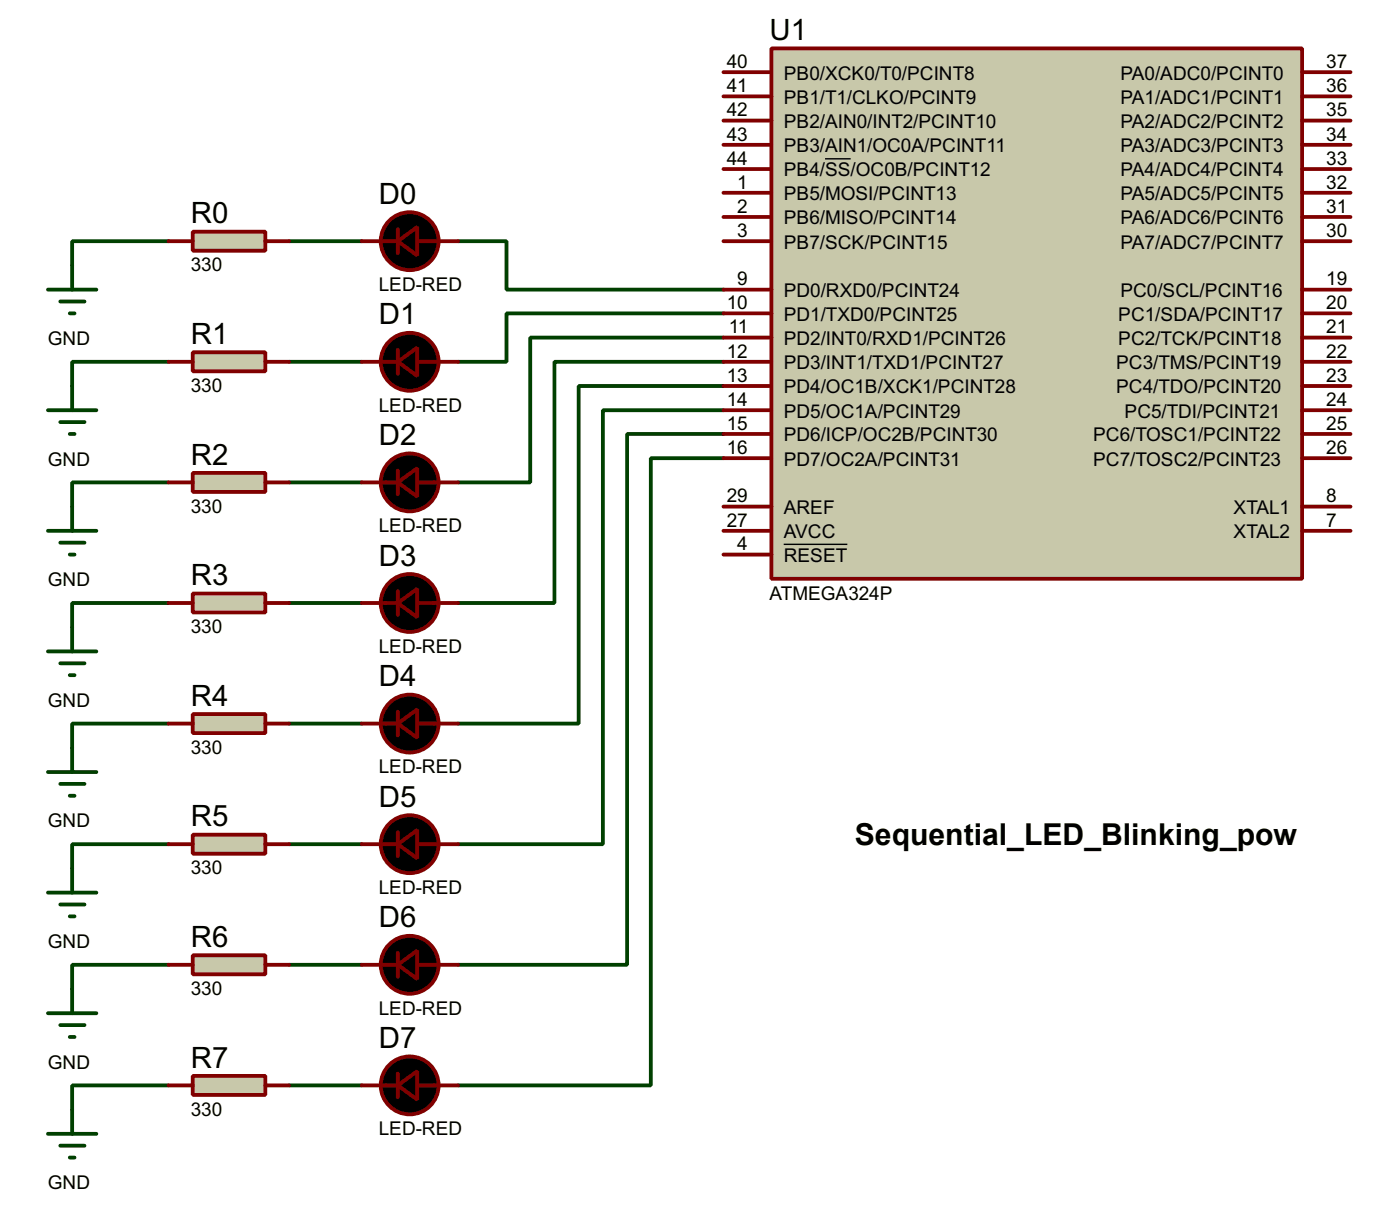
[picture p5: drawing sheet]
<svg xmlns="http://www.w3.org/2000/svg" width="147mm" height="127mm" viewBox="0 0 147 127" stroke-linecap="round" stroke-linejoin="round" font-family="sans-serif">
<g fill="none" stroke="#004000" stroke-width=".4">
<path d="M17.8 25.4h-10.2v2.6M17.8 38.1h-10.2v2.6M30.5 25.4h7.6M30.5 38.1h7.6M48.3 25.4h5.1v5.1h22.8M76.2 33h-22.8v5.1h-5.1M76.2 35.6h-20.3v15.2h-7.6M76.2 38.1h-17.8v25.4h-10.1M17.8 50.8h-10.2v2.6M30.5 50.8h7.6M76.2 40.7h-15.2v35.5h-12.7M76.2 43.2h-12.7v45.7h-15.2"/>
<path d="M76.2 45.7h-10.1v55.9h-17.8M76.2 48.3h-7.6v66h-20.3M17.8 63.5h-10.2v2.6M17.8 76.2h-10.2v2.6M30.5 63.5h7.6M30.5 76.2h7.6M17.8 88.9h-10.2v2.6M30.5 88.9h7.6M17.8 101.6h-10.2v2.6M17.8 114.3h-10.2v2.6M30.5 101.6h7.6M30.5 114.3h7.6"/>
</g>
<path d="M81.3 5.1h55.9v55.9h-55.9z" fill="#c8c8aa" stroke="#800000" stroke-width=".4"/>
<g fill="none" stroke="#800000" stroke-width=".4">
<path d="M76.2 17.8h5.1M76.2 15.3h5.1M76.2 12.7h5.1M76.2 10.2h5.1M76.2 7.6h5.1M137.2 17.8h5.1M137.2 15.3h5.1M137.2 12.7h5.1M137.2 10.2h5.1M137.2 7.6h5.1M38.1 25.4h3.8M41.9 24.2v2.5"/>
<path d="M44 25.4h4.3M76.2 38.1h5.1M76.2 35.6h5.1M76.2 33h5.1M76.2 30.5h5.1M76.2 22.9h5.1M76.2 20.3h5.1M76.2 25.4h5.1M137.2 38.1h5.1M137.2 35.6h5.1M137.2 33h5.1M137.2 30.5h5.1"/>
<path d="M137.2 22.9h5.1M137.2 20.3h5.1M137.2 25.4h5.1M76.2 45.7h5.1M76.2 43.2h5.1M76.2 40.7h5.1M76.2 55.9h5.1M76.2 53.4h5.1M76.2 48.3h5.1M76.2 58.4h5.1M137.2 45.7h5.1M137.2 43.2h5.1"/>
<path d="M137.2 40.7h5.1M137.2 55.9h5.1M137.2 53.4h5.1M137.2 48.3h5.1"/>
</g>
<path d="M86.9 16.7h2.7M82.5 57.3h6.8" fill="none" stroke="#000" stroke-width=".15"/>
<g fill="#000" stroke="#800000" stroke-width=".4">
<path d="M41.9 25.4l2.1-1.5v3z"/>
<circle cx="43.1" cy="25.4" r="3.1"/>
</g>
<path d="M20.3 24.4h7.7v2h-7.7z" fill="#c8c8aa" stroke="#800000" stroke-width=".4"/>
<path d="M17.8 25.4h2.5M28 25.4h2.5M38.1 38.1h3.8M41.9 36.9v2.5M44 38.1h4.3" fill="none" stroke="#800000" stroke-width=".4"/>
<path d="M5.1 30.5h5.1M6.4 31.8h2.5M7.4 33h.5M7.6 28v2.5" fill="none" stroke="#004000" stroke-width=".4"/>
<g fill="#000" stroke="#800000" stroke-width=".4">
<path d="M41.9 38.1l2.1-1.5v3z"/>
<circle cx="43.1" cy="38.1" r="3.1"/>
</g>
<path d="M20.3 37.1h7.7v2h-7.7z" fill="#c8c8aa" stroke="#800000" stroke-width=".4"/>
<path d="M17.8 38.1h2.5M28 38.1h2.5M38.1 50.8h3.8M41.9 49.6v2.5M44 50.8h4.3" fill="none" stroke="#800000" stroke-width=".4"/>
<path d="M5.1 43.2h5.1M6.4 44.5h2.5M7.4 45.7h.5M7.6 40.7v2.5" fill="none" stroke="#004000" stroke-width=".4"/>
<g fill="#000" stroke="#800000" stroke-width=".4">
<path d="M41.9 50.8l2.1-1.5v3z"/>
<circle cx="43.1" cy="50.8" r="3.1"/>
</g>
<path d="M20.3 49.8h7.7v2h-7.7z" fill="#c8c8aa" stroke="#800000" stroke-width=".4"/>
<path d="M17.8 50.8h2.5M28 50.8h2.5M38.1 63.5h3.8M41.9 62.3v2.5M44 63.5h4.3" fill="none" stroke="#800000" stroke-width=".4"/>
<path d="M5.1 55.9h5.1M6.4 57.2h2.5M7.4 58.4h.5M7.6 53.4v2.5" fill="none" stroke="#004000" stroke-width=".4"/>
<g fill="#000" stroke="#800000" stroke-width=".4">
<path d="M41.9 63.5l2.1-1.5v3z"/>
<circle cx="43.1" cy="63.5" r="3.1"/>
</g>
<path d="M20.3 62.5h7.7v2h-7.7z" fill="#c8c8aa" stroke="#800000" stroke-width=".4"/>
<path d="M17.8 63.5h2.5M28 63.5h2.5M38.1 76.2h3.8M41.9 75v2.5M44 76.2h4.3" fill="none" stroke="#800000" stroke-width=".4"/>
<path d="M5.1 68.6h5.1M6.4 69.9h2.5M7.4 71.1h.5M7.6 66.1v2.5" fill="none" stroke="#004000" stroke-width=".4"/>
<g fill="#000" stroke="#800000" stroke-width=".4">
<path d="M41.9 76.2l2.1-1.5v3z"/>
<circle cx="43.1" cy="76.2" r="3.1"/>
</g>
<path d="M20.3 75.2h7.7v2h-7.7z" fill="#c8c8aa" stroke="#800000" stroke-width=".4"/>
<path d="M17.8 76.2h2.5M28 76.2h2.5M38.1 88.9h3.8M41.9 87.7v2.5M44 88.9h4.3" fill="none" stroke="#800000" stroke-width=".4"/>
<path d="M7.6 78.8v2.5M5.1 81.3h5.1M6.4 82.6h2.5M7.4 83.8h.5" fill="none" stroke="#004000" stroke-width=".4"/>
<g fill="#000" stroke="#800000" stroke-width=".4">
<path d="M41.9 88.9l2.1-1.5v3z"/>
<circle cx="43.1" cy="88.9" r="3.1"/>
</g>
<path d="M20.3 87.9h7.7v2h-7.7z" fill="#c8c8aa" stroke="#800000" stroke-width=".4"/>
<path d="M17.8 88.9h2.5M28 88.9h2.5M38.1 101.6h3.8M41.9 100.4v2.5M44 101.6h4.3" fill="none" stroke="#800000" stroke-width=".4"/>
<path d="M5.1 94h5.1M6.4 95.3h2.5M7.4 96.5h.5M7.6 91.5v2.5" fill="none" stroke="#004000" stroke-width=".4"/>
<g fill="#000" stroke="#800000" stroke-width=".4">
<path d="M41.9 101.6l2.1-1.5v3z"/>
<circle cx="43.1" cy="101.6" r="3.1"/>
</g>
<path d="M20.3 100.6h7.7v2h-7.7z" fill="#c8c8aa" stroke="#800000" stroke-width=".4"/>
<path d="M17.8 101.6h2.5M28 101.6h2.5M38.1 114.3h3.8M41.9 113.1v2.5M44 114.3h4.3" fill="none" stroke="#800000" stroke-width=".4"/>
<path d="M5.1 106.7h5.1M6.4 108h2.5M7.4 109.2h.5M7.6 104.2v2.5" fill="none" stroke="#004000" stroke-width=".4"/>
<g fill="#000" stroke="#800000" stroke-width=".4">
<path d="M41.9 114.3l2.1-1.5v3z"/>
<circle cx="43.1" cy="114.3" r="3.1"/>
</g>
<path d="M20.3 113.3h7.7v2h-7.7z" fill="#c8c8aa" stroke="#800000" stroke-width=".4"/>
<path d="M17.8 114.3h2.5M28 114.3h2.5" fill="none" stroke="#800000" stroke-width=".4"/>
<path d="M5.1 119.4h5.1M7.6 116.9v2.5M6.4 120.7h2.5M7.4 121.9h.5" fill="none" stroke="#004000" stroke-width=".4"/>
<text font-size="3.2" x="90" y="89">Sequential_LED_Blinking_pow</text>
<g font-size="3.1">
<text x="81.1" y="4.2">U1</text>
<text x="20.1" y="23.5">R0</text>
<text x="39.9" y="21.5">D0</text>
<text x="39.9" y="34.2">D1</text>
<text x="20.1" y="36.2">R1</text>
<text x="39.9" y="46.9">D2</text>
<text x="20.1" y="48.9">R2</text>
<text x="39.9" y="59.6">D3</text>
<text x="20.1" y="61.6">R3</text>
<text x="20.1" y="74.3">R4</text>
<text x="39.9" y="72.3">D4</text>
<text x="20.1" y="87">R5</text>
<text x="39.9" y="85">D5</text>
<text x="20.1" y="99.7">R6</text>
<text x="39.9" y="97.7">D6</text>
<text x="20.1" y="112.4">R7</text>
<text x="39.9" y="110.4">D7</text>
</g>
<g font-size="2">
<text x="76.5" y="9.7">41</text>
<text x="76.5" y="7.2">40</text>
<text x="82.5" y="10.9">PB1/T1/CLKO/PCINT9</text>
<text x="82.5" y="8.4">PB0/XCK0/T0/PCINT8</text>
<text x="118" y="10.9">PA1/ADC1/PCINT1</text>
<text x="118" y="8.4">PA0/ADC0/PCINT0</text>
<text x="139.7" y="9.7">36</text>
<text x="139.7" y="7.2">37</text>
<text x="76.5" y="14.8">43</text>
<text x="76.5" y="12.3">42</text>
<text x="76.5" y="17.4">44</text>
<text x="82.5" y="16">PB3/AIN1/OC0A/PCINT11</text>
<text x="82.5" y="13.5">PB2/AIN0/INT2/PCINT10</text>
<text x="118" y="16">PA3/ADC3/PCINT3</text>
<text x="118" y="13.5">PA2/ADC2/PCINT2</text>
<text x="139.7" y="17.4">33</text>
<text x="139.7" y="14.8">34</text>
<text x="139.7" y="12.3">35</text>
<text x="77.6" y="22.4">2</text>
<text x="77.6" y="19.9">1</text>
<text x="82.5" y="23.6">PB6/MISO/PCINT14</text>
<text x="82.5" y="21.1">PB5/MOSI/PCINT13</text>
<text x="82.5" y="18.6">PB4/SS/OC0B/PCINT12</text>
<text x="118" y="23.6">PA6/ADC6/PCINT6</text>
<text x="118" y="21.1">PA5/ADC5/PCINT5</text>
<text x="118" y="18.6">PA4/ADC4/PCINT4</text>
<text x="139.7" y="22.4">31</text>
<text x="139.7" y="19.9">32</text>
<text x="20.1" y="28.6">330</text>
<text x="77.6" y="25">3</text>
<text x="82.5" y="26.2">PB7/SCK/PCINT15</text>
<text x="118" y="26.2">PA7/ADC7/PCINT7</text>
<text x="139.7" y="25">30</text>
<text x="39.9" y="30.6">LED-RED</text>
<text x="76.5" y="32.6">10</text>
<text x="76.8" y="35.1">11</text>
<text x="77.6" y="30.1">9</text>
<text x="82.5" y="33.8">PD1/TXD0/PCINT25</text>
<text x="82.5" y="31.3">PD0/RXD0/PCINT24</text>
<text x="117.8" y="33.8">PC1/SDA/PCINT17</text>
<text x="118" y="31.3">PC0/SCL/PCINT16</text>
<text x="139.7" y="35.1">21</text>
<text x="139.7" y="32.6">20</text>
<text x="139.7" y="30.1">19</text>
<text x="5.1" y="36.3">GND</text>
<text x="20.1" y="41.3">330</text>
<text x="76.5" y="40.2">13</text>
<text x="76.5" y="37.7">12</text>
<text x="82.5" y="41.4">PD4/OC1B/XCK1/PCINT28</text>
<text x="82.5" y="38.9">PD3/INT1/TXD1/PCINT27</text>
<text x="82.5" y="36.3">PD2/INT0/RXD1/PCINT26</text>
<text x="117.6" y="41.4">PC4/TDO/PCINT20</text>
<text x="117.6" y="38.9">PC3/TMS/PCINT19</text>
<text x="117.8" y="36.3">PC2/TCK/PCINT18</text>
<text x="139.7" y="40.2">23</text>
<text x="139.7" y="37.7">22</text>
<text x="39.9" y="43.3">LED-RED</text>
<text x="76.5" y="45.3">15</text>
<text x="76.5" y="42.8">14</text>
<text x="76.5" y="47.8">16</text>
<text x="82.5" y="46.5">PD6/ICP/OC2B/PCINT30</text>
<text x="82.5" y="44">PD5/OC1A/PCINT29</text>
<text x="115.1" y="46.5">PC6/TOSC1/PCINT22</text>
<text x="118.5" y="44">PC5/TDI/PCINT21</text>
<text x="139.7" y="45.3">25</text>
<text x="139.7" y="47.8">26</text>
<text x="139.7" y="42.8">24</text>
<text x="5.1" y="49">GND</text>
<text x="20.1" y="54">330</text>
<text x="76.5" y="52.9">29</text>
<text x="82.5" y="49">PD7/OC2A/PCINT31</text>
<text x="115.1" y="49">PC7/TOSC2/PCINT23</text>
<text x="139.7" y="52.9">8</text>
<text x="39.9" y="56">LED-RED</text>
<text x="76.5" y="55.5">27</text>
<text x="77.6" y="58">4</text>
<text x="82.5" y="56.7">AVCC</text>
<text x="82.5" y="54.1">AREF</text>
<text x="82.5" y="59.2">RESET</text>
<text x="129.9" y="54.1">XTAL1</text>
<text x="129.9" y="56.7">XTAL2</text>
<text x="139.7" y="55.5">7</text>
<text x="5.1" y="61.7">GND</text>
<text x="81.1" y="63.1">ATMEGA324P</text>
<text x="20.1" y="66.7">330</text>
<text x="39.9" y="68.7">LED-RED</text>
<text x="5.1" y="74.4">GND</text>
<text x="20.1" y="79.4">330</text>
<text x="39.9" y="81.4">LED-RED</text>
<text x="5.1" y="87.1">GND</text>
<text x="20.1" y="92.1">330</text>
<text x="39.9" y="94.1">LED-RED</text>
<text x="5.1" y="99.8">GND</text>
<text x="20.1" y="104.8">330</text>
<text x="39.9" y="106.8">LED-RED</text>
<text x="5.1" y="112.5">GND</text>
<text x="20.1" y="117.5">330</text>
<text x="39.9" y="119.5">LED-RED</text>
<text x="5.1" y="125.2">GND</text>
</g>
</svg>
